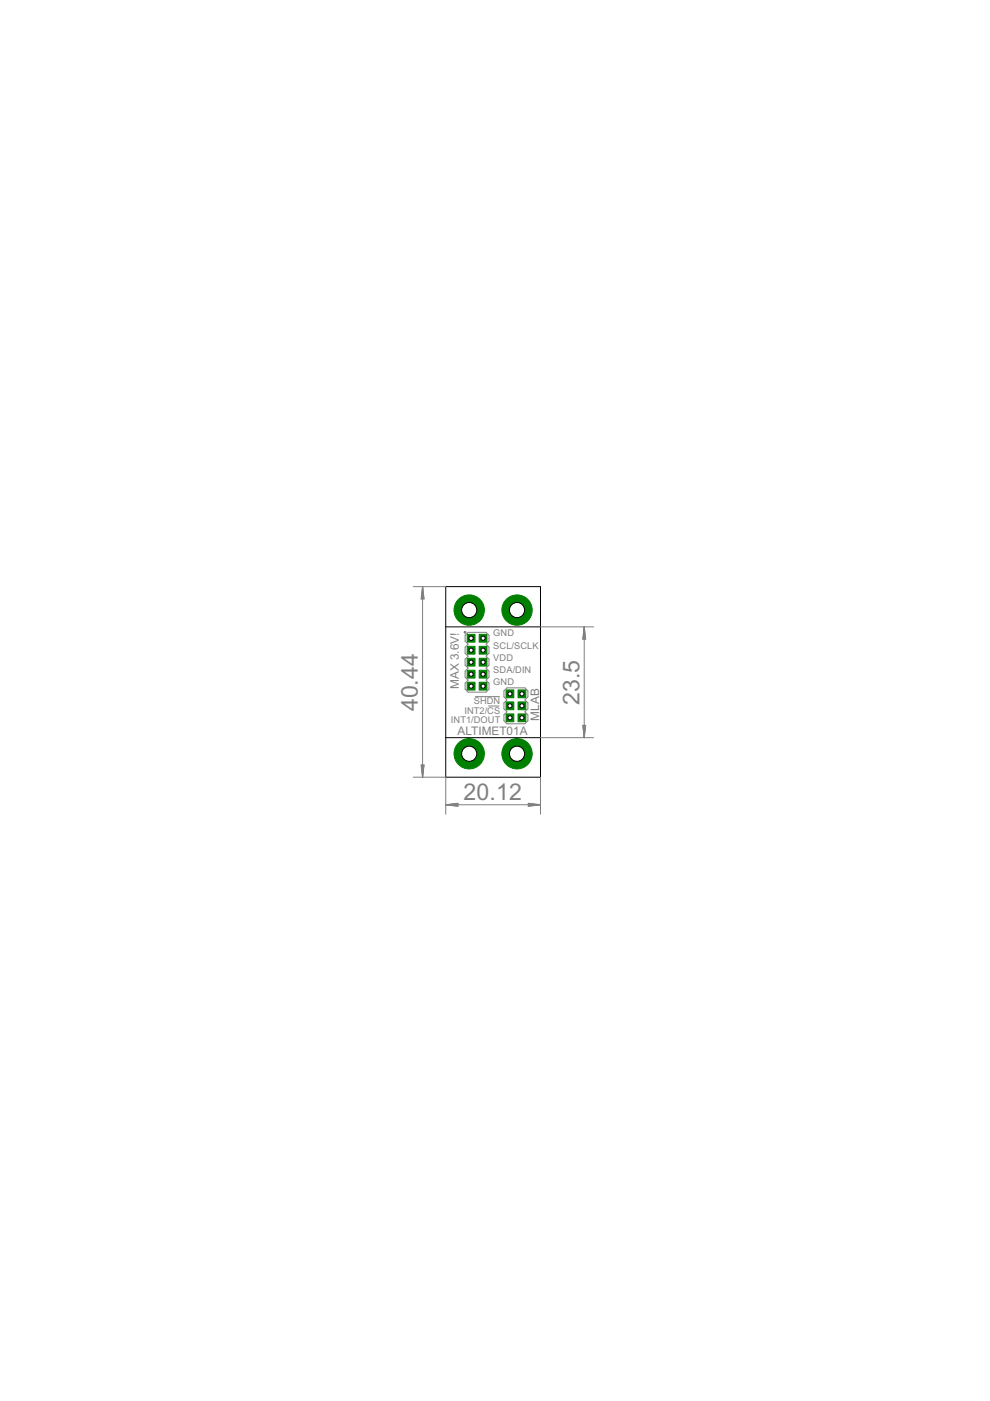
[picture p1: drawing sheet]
<svg xmlns="http://www.w3.org/2000/svg" width="210mm" height="297mm" viewBox="0 0 210 297" stroke-linecap="round" stroke-linejoin="round" font-family="sans-serif">
<path d="M98.6 134.7l.7-.6h3.8l.6 .6v1.3l-.6 .6 .6 .6v1.3l-.6 .6 .6 .7v1.2l-.6 .7 .6 .6v1.3l-.6 .6 .6 .6v1.3l-.6 .6h-3.8l-.7-.6v-1.3l.7-.6-.7-.6v-1.3l.7-.6-.7-.7v-1.2l.7-.7-.7-.6v-1.3l.7-.6-.7-.6zM100.8 147.7h5.1M103.6 149.7h2.2M107.5 145.8h3.8l.6 .7v1.2l-.6 .7 .6 .6v1.3l-.6 .6 .6 .7v1.2l-.6 .7h-3.8l-.7-.7v-1.2l.7-.7-.7-.6v-1.3l.7-.6-.7-.7v-1.2z" fill="none" stroke="#808080" stroke-width=".21"/>
<path d="M98.5 133.9h.2v.3h-.2l-.1-.1h.3h-.3z" fill-rule="evenodd" fill="#808080" stroke="#808080" stroke-width=".21"/>
<g fill="#808080" stroke="#808080" stroke-width=".21">
<path d="M99.6 137.6h.5v.5h-.5z"/>
<path d="M99.6 135.1h.5v.5h-.5z"/>
<path d="M99.6 140.1h.5v.6h-.5z"/>
<path d="M99.6 145.2h.5v.5h-.5z"/>
<path d="M99.6 142.7h.5v.5h-.5z"/>
<path d="M102.2 135.1h.5v.5h-.5z"/>
<path d="M102.2 137.6h.5v.5h-.5z"/>
<path d="M102.2 140.1h.5v.6h-.5z"/>
<path d="M102.2 142.7h.5v.5h-.5z"/>
<path d="M102.2 145.2h.5v.5h-.5z"/>
<path d="M110.4 149.4h.5v.5h-.5z"/>
<path d="M110.4 151.9h.5v.5h-.5z"/>
<path d="M110.4 146.9h.5v.5h-.5z"/>
<path d="M107.9 151.9h.5v.5h-.5z"/>
<path d="M107.9 149.4h.5v.5h-.5z"/>
<path d="M107.9 146.9h.5v.5h-.5z"/>
</g>
<circle cx="99.5" cy="159.8" r="3.2" fill="#008000" stroke="#008000" stroke-width=".21"/>
<circle cx="99.5" cy="159.8" r="1.61" fill="#fff" stroke="#000" stroke-width=".21"/>
<circle cx="109.6" cy="159.8" r="3.2" fill="#008000" stroke="#008000" stroke-width=".21"/>
<circle cx="109.6" cy="159.8" r="1.61" fill="#fff" stroke="#000" stroke-width=".21"/>
<circle cx="99.5" cy="129.3" r="3.2" fill="#008000" stroke="#008000" stroke-width=".21"/>
<circle cx="99.5" cy="129.3" r="1.61" fill="#fff" stroke="#000" stroke-width=".21"/>
<circle cx="109.6" cy="129.3" r="3.2" fill="#008000" stroke="#008000" stroke-width=".21"/>
<circle cx="109.6" cy="129.3" r="1.61" fill="#fff" stroke="#000" stroke-width=".21"/>
<path d="M99.1 134.5h1.6v1.6h-1.6z" fill="#008000" stroke="#008000" stroke-width=".21"/>
<circle cx="99.9" cy="135.3" r=".47" fill="#fff" stroke="#000" stroke-width=".21"/>
<path d="M99.1 137h1.6v1.7h-1.6z" fill="#008000" stroke="#008000" stroke-width=".21"/>
<circle cx="99.9" cy="137.9" r=".44" fill="#fff" stroke="#000" stroke-width=".21"/>
<path d="M99.1 139.6h1.6v1.6h-1.6z" fill="#008000" stroke="#008000" stroke-width=".21"/>
<circle cx="99.9" cy="140.4" r=".44" fill="#fff" stroke="#000" stroke-width=".21"/>
<path d="M99.1 142.1h1.6v1.7h-1.6z" fill="#008000" stroke="#008000" stroke-width=".21"/>
<circle cx="99.9" cy="142.9" r=".44" fill="#fff" stroke="#000" stroke-width=".21"/>
<path d="M99.1 144.7h1.6v1.6h-1.6z" fill="#008000" stroke="#008000" stroke-width=".21"/>
<circle cx="99.9" cy="145.5" r=".44" fill="#fff" stroke="#000" stroke-width=".21"/>
<path d="M101.6 134.5h1.7v1.6h-1.7z" fill="#008000" stroke="#008000" stroke-width=".21"/>
<circle cx="102.4" cy="135.3" r=".44" fill="#fff" stroke="#000" stroke-width=".21"/>
<path d="M101.6 137h1.7v1.7h-1.7z" fill="#008000" stroke="#008000" stroke-width=".21"/>
<circle cx="102.4" cy="137.9" r=".44" fill="#fff" stroke="#000" stroke-width=".21"/>
<path d="M101.6 139.6h1.7v1.6h-1.7z" fill="#008000" stroke="#008000" stroke-width=".21"/>
<circle cx="102.4" cy="140.4" r=".44" fill="#fff" stroke="#000" stroke-width=".21"/>
<path d="M101.6 142.1h1.7v1.7h-1.7z" fill="#008000" stroke="#008000" stroke-width=".21"/>
<circle cx="102.4" cy="142.9" r=".44" fill="#fff" stroke="#000" stroke-width=".21"/>
<path d="M101.6 144.7h1.7v1.6h-1.7z" fill="#008000" stroke="#008000" stroke-width=".21"/>
<circle cx="102.4" cy="145.5" r=".44" fill="#fff" stroke="#000" stroke-width=".21"/>
<path d="M109.8 151.4h1.7v1.6h-1.7z" fill="#008000" stroke="#008000" stroke-width=".21"/>
<circle cx="110.7" cy="152.2" r=".44" fill="#fff" stroke="#000" stroke-width=".21"/>
<path d="M109.8 148.8h1.7v1.7h-1.7z" fill="#008000" stroke="#008000" stroke-width=".21"/>
<circle cx="110.7" cy="149.6" r=".44" fill="#fff" stroke="#000" stroke-width=".21"/>
<path d="M109.8 146.3h1.7v1.6h-1.7z" fill="#008000" stroke="#008000" stroke-width=".21"/>
<circle cx="110.7" cy="147.1" r=".44" fill="#fff" stroke="#000" stroke-width=".21"/>
<path d="M107.3 151.4h1.6v1.6h-1.6z" fill="#008000" stroke="#008000" stroke-width=".21"/>
<circle cx="108.1" cy="152.2" r=".44" fill="#fff" stroke="#000" stroke-width=".21"/>
<path d="M107.3 148.8h1.6v1.7h-1.6z" fill="#008000" stroke="#008000" stroke-width=".21"/>
<circle cx="108.1" cy="149.6" r=".44" fill="#fff" stroke="#000" stroke-width=".21"/>
<path d="M107.3 146.3h1.6v1.6h-1.6z" fill="#008000" stroke="#008000" stroke-width=".21"/>
<circle cx="108.1" cy="147.1" r=".44" fill="#fff" stroke="#000" stroke-width=".21"/>
<path d="M94.5 124.4h20.1v40.4h-20.1zM94.5 132.9h20.1M94.5 156.4h20.1" fill="none" stroke="#000" stroke-width=".21"/>
<g fill="none" stroke="#808080" stroke-width=".21">
<path d="M87.6 124.4h6.9M89.6 124.4v40.4M89.6 124.4l.3 2.6h-.6zM89.6 124.4l-.1 2.6M89.6 124.4l.1 2.6M89.6 124.4l-.3 2.6M114.6 132.9h11.3M123.9 132.9v23.5M123.9 132.9l.3 2.6h-.7zM123.9 132.9l-.2 2.6M123.9 132.9l.1 2.6M123.9 132.9l-.3 2.6"/>
<path d="M123.9 132.9l.2 2.6M114.6 156.4h11.3M123.5 153.8h.7l-.3 2.6zM123.6 153.8l.3 2.6M123.7 153.8l.2 2.6M124 153.8l-.1 2.6M124.1 153.8l-.2 2.6M87.6 164.8h6.9v7.8M89.3 162.2h.6l-.3 2.6zM89.3 162.2l.3 2.6M89.5 162.2l.1 2.6M89.7 162.2l-.1 2.6"/>
<path d="M94.5 170.6h20.1M94.5 170.6l2.6-.3v.7zM94.5 170.6l2.6 .2M94.5 170.6l2.6 .3M97.1 170.5l-2.6 .1M97.1 170.4l-2.6 .2M112 170.3l2.6 .3-2.6 .4zM112 170.5l2.6 .1M112 170.4l2.6 .2M114.6 164.8v7.8M114.6 170.6l-2.6 .2M114.6 170.6l-2.6 .3"/>
</g>
<g font-size="5.5" fill="#808080">
<text x="122.9" y="149.5" transform="rotate(-90 122.9 149.5)">23.5</text>
<text x="88.6" y="150.8" transform="rotate(-90 88.6 150.8)">40.44</text>
<text x="98.3" y="169.6">20.12</text>
</g>
<g font-size="2.8" fill="#808080">
<text x="97.3" y="146.1" transform="rotate(-90 97.3 146.1)">MAX 3.6V!</text>
<text x="97" y="155.8">ALTIMET01A</text>
<text x="114.3" y="152.8" transform="rotate(-90 114.3 152.8)">MLAB</text>
</g>
<g font-size="2.2" fill="#808080">
<text x="104.6" y="134.9">GND</text>
<text x="104.6" y="137.7">SCL/SCLK</text>
<text x="104.6" y="142.7">SDA/DIN</text>
<text x="104.6" y="140.2">VDD</text>
<text x="100.4" y="149.3">SHDN</text>
<text x="104.6" y="145.2">GND</text>
<text x="95.6" y="153.3">INT1/DOUT</text>
<text x="98.5" y="151.3">INT2/CS</text>
</g>
</svg>
